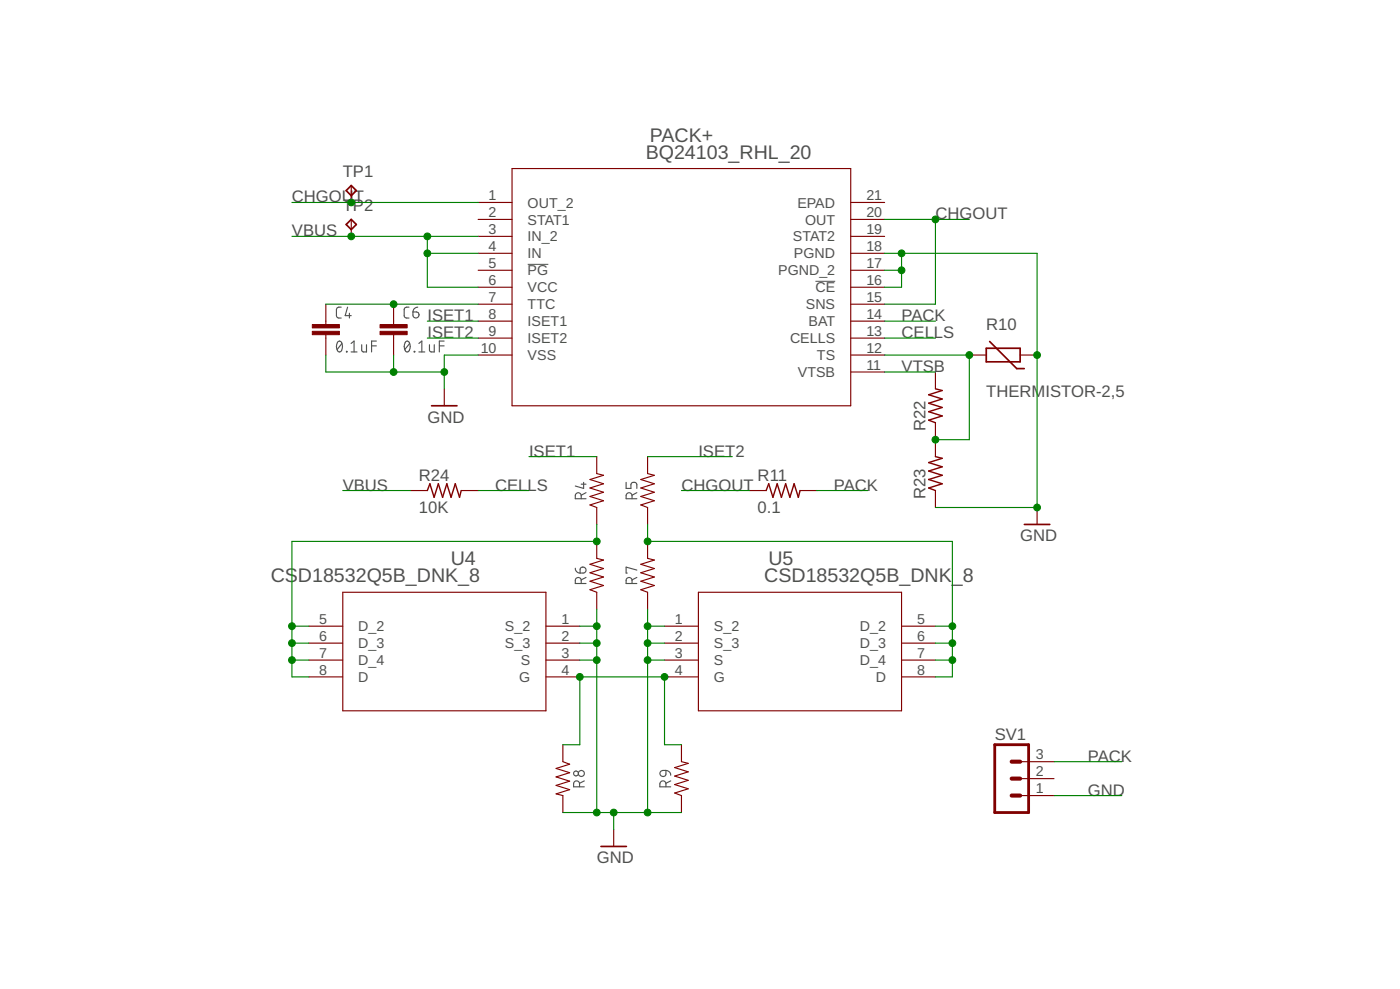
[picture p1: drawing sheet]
<svg xmlns="http://www.w3.org/2000/svg" width="210mm" height="148mm" viewBox="0 0 210 148" stroke-linecap="round" stroke-linejoin="round" font-family="sans-serif">
<g fill="none" stroke="#505050" stroke-width=".17">
<path d="M50.7 51.2l.2-.1a.97 .97 0 0 1 0 1.6l-.3-.2a1.26 1.26 0 0 1 .1-1.3zM51.2 46l-.5 .1-.3 .3 .1 1 .2 .2h.5M51.3 51.5l-.8 .9M51.9 52.6l.1 .1zM52.1 46l-.3 1.3h.9M52.4 46.9v.7M52.6 52.7h.9M52.6 51.5l.5-.4v1.6M54.2 51.6l.1 1 .2 .1h.4v-1.1M55.7 51.8h.7M56.4 51.1h-.7v1.6M60.8 51.2l.4-.1a1.12 1.12 0 0 1 0 1.6 .32 .32 0 0 1-.5-.2 1.26 1.26 0 0 1 .1-1.3z"/>
<path d="M61.3 46l-.5 .1-.2 .3v1l.2 .2h.5M61.4 51.5l-.7 .9M61.9 46.7h.5a.45 .45 0 0 1 .4 .5 .45 .45 0 0 1-.4 .4 .45 .45 0 0 1-.5-.4zM62.1 52.6l.1 .1zM62.6 46a.74 .74 0 0 0-.7 .7M62.8 52.7h.9M62.8 51.5l.4-.4v1.6M64.4 51.6v1l.3 .1h.4v-1.1M65.9 51.8h.7M66.6 51.1h-.7v1.6M87.1 74.7v-.4a.44 .44 0 0 0-.4-.5 .44 .44 0 0 0-.4 .5v.4h1.6M87.1 72.5h.8"/>
<path d="M87.5 72.3v.9l-1.2-.4M87.9 73.8l-.8 .4M93.9 72.3v.9h.7v-.6a.45 .45 0 0 1 .4-.3 .45 .45 0 0 1 .5 .3v.6M94.8 74.7v-.4a.44 .44 0 0 0-.5-.5 .44 .44 0 0 0-.4 .5v.4h1.6M95.5 73.8l-.7 .4M86.3 85.1a.7 .7 0 0 0 .7 .8M87.1 85.1a.46 .46 0 0 1 .7 .1 .46 .46 0 0 1-.4 .7h-.4zM87.1 87.4v-.4a.44 .44 0 0 0-.4-.5 .44 .44 0 0 0-.4 .5v.4h1.6M87.9 86.5l-.8 .4M94.8 87.4v-.4a.44 .44 0 0 0-.5-.5 .44 .44 0 0 0-.4 .5v.4h1.6M95.5 85.4l-1.6-.4v.9h.1M95.5 86.5l-.7 .4"/>
<path d="M86.9 117.9v-.5a.44 .44 0 0 0-.5-.4 .44 .44 0 0 0-.4 .4v.5h1.6M87.6 117l-.7 .3M99.1 115.5l.7-.1v.6a.46 .46 0 0 1-.6 .3 .46 .46 0 0 1-.1-.8zM99.8 117.9v-.5a.46 .46 0 0 0-.4-.4 .46 .46 0 0 0-.5 .4v.5h1.7M99.8 115.4a.74 .74 0 0 1 .8 .7M100.6 117l-.8 .3"/>
<circle cx="86.4" cy="115.9" r=".37"/>
<circle cx="87.2" cy="115.9" r=".46"/>
</g>
<path d="M79.1 39.6h3.1M122.3 42.1h2.9" fill="none" stroke="#505050" stroke-width=".15"/>
<g fill="none" stroke="#800000" stroke-width=".17">
<path d="M52.7 27.8v2.5M52.7 32.9v2.5M71.7 30.3h5.1M71.7 32.9h5.1M71.7 35.4h5.1M71.7 38h5.1M76.8 25.3h50.8v35.5h-50.8zM127.6 30.3h5M127.6 32.9h5M127.6 35.4h5M127.6 38h5M48.9 45.6v3"/>
<path d="M48.9 50.1v3.1M59 45.6v3M59 50.1v3.1M66.6 58.3v2.5M71.7 40.5h5.1M71.7 43h5.1M71.7 45.6h5.1M71.7 48.1h5.1M71.7 50.7h5.1M71.7 53.2h5.1M127.6 40.5h5M127.6 43h5"/>
<path d="M127.6 45.6h5M127.6 48.1h5M127.6 50.7h5M127.6 53.2h5M127.6 55.7h5M140.3 55.7v2.6M145.3 53.2h2.6M153 53.2h2.5M61.6 73.5h2.5M69.2 73.5h2.5M89.5 68.4v2.6l1 .2-2 .6 2 .7-2 .6 2 .6-2 .7 2 .6-2 .6 1 .4v2.6M97.1 68.4v2.6l1 .2-2 .6 2 .7-2 .6 2 .6-2 .7 2 .6-2 .6 1 .4v2.6"/>
<path d="M112.3 73.5h2.6M120 73.5h2.5M140.3 63.3v5.1M140.3 73.5v2.5M155.5 76v2.6M46.3 93.8h5.1M46.3 96.4h5.1M46.3 98.9h5.1M51.4 88.7h30.5v17.8h-30.5zM81.9 93.8h5M81.9 96.4h5M81.9 98.9h5"/>
<path d="M89.5 81.1v2.6l1 .2-2 .6 2 .7-2 .6 2 .6-2 .7 2 .6-2 .6 1 .4v2.6M97.1 81.1v2.6l1 .2-2 .6 2 .7-2 .6 2 .6-2 .7 2 .6-2 .6 1 .4v2.6M99.6 93.8h5.1M99.6 96.4h5.1M99.6 98.9h5.1M104.7 88.7h30.5v17.8h-30.5zM135.2 93.8h5.1M135.2 96.4h5.1M135.2 98.9h5.1M46.3 101.4h5.1M81.9 101.4h5M84.4 111.6v2.5l1 .4-2 .6 2 .7-2 .6 2 .6-2 .7 2 .6-2 .6 1 .3v2.5"/>
<path d="M99.6 101.4h5.1M102.2 111.6v2.5l1 .3-2 .6 2 .6-2 .7 2 .6-2 .6 2 .7-2 .6 1 .4v2.5M135.2 101.4h5.1M153 119.2h5M153 116.6h5M153 114.1h5M92 124.3v2.5"/>
</g>
<path d="M51.9 28.6l.8-.8 .7 .8-.7 .7zM51.9 33.6l.8-.7 .7 .7-.7 .8zM147.9 52.2h5.1v2h-5.1zM148.4 51.2l4 4h1.2M64.7 60.8h3.8M153.6 78.6h3.8M90.1 126.8h3.8" fill="none" stroke="#800000" stroke-width=".25"/>
<g fill="#800000" stroke="#800000" stroke-width=".15">
<path d="M46.8 49.6h4.1v.5h-4.1z"/>
<path d="M46.8 48.6h4.1v.5h-4.1z"/>
<path d="M57 49.6h4v.5h-4z"/>
<path d="M57 48.6h4v.5h-4z"/>
</g>
<path d="M149.1 111.6h5.1v10.1h-5.1z" fill="none" stroke="#800000" stroke-width=".42"/>
<path d="M151.7 114.1h1.3M151.7 116.6h1.3M151.7 119.2h1.3" fill="none" stroke="#800000" stroke-width=".61"/>
<path d="M140.3 58.3l1 .2-2.1 .6 2.1 .7-2.1 .6 2.1 .6-2.1 .7 2.1 .6-2.1 .6 1.1 .4M64.1 73.5l.4-1 .6 2 .6-2 .7 2 .6-2 .6 2 .7-2 .6 2 .3-1M114.9 73.5l.4-1 .6 2 .6-2 .7 2 .6-2 .6 2 .7-2 .6 2 .3-1M140.3 68.4l1 .3-2.1 .6 2.1 .6-2.1 .7 2.1 .6-2.1 .6 2.1 .7-2.1 .6 1.1 .4" fill="none" stroke="#800000" stroke-width=".21"/>
<g fill="none" stroke="#008000" stroke-width=".17">
<path d="M43.8 35.4h27.9M43.8 30.3h27.9M64.1 38h7.6M64.1 35.4v7.6h7.6M132.6 38h22.9v38h-15.2M132.6 32.9h12.7M135.2 38v5h-2.6M140.3 32.9v12.7h-7.7M48.9 45.6h22.8M48.9 53.2v2.5h17.7M59 53.2v2.5M64.1 48.1h7.6"/>
<path d="M64.1 50.7h7.6M71.7 53.2h-5.1v5.1M132.6 53.2h12.7v12.7h-5M132.6 55.7h7.7M132.6 40.5h2.6M132.6 48.1h7.7M132.6 50.7h7.7M51.4 73.5h10.2M71.7 73.5h7.6M79.3 68.4h10.2M89.5 78.6v2.5h-45.7v20.3h2.5M97.1 78.6v2.5h45.7v20.3h-2.5"/>
<path d="M97.1 68.4h12.7M102.2 73.5h10.1M122.5 73.5h7.6M43.8 93.8h2.5M43.8 96.4h2.5M43.8 98.9h2.5M86.9 93.8h2.6M86.9 96.4h2.6M86.9 98.9h2.6M89.5 91.3v30.4M97.1 91.3v30.4M97.1 93.8h2.5"/>
<path d="M97.1 96.4h2.5M97.1 98.9h2.5M140.3 93.8h2.5M140.3 96.4h2.5M140.3 98.9h2.5M84.4 111.6h2.5v-10.2h12.7v10.2h2.6M158 119.2h10.2M158 114.1h10.2M84.4 121.7h17.8M92 121.7v2.6"/>
</g>
<g fill="#008000" stroke="#008000" stroke-width=".15">
<circle cx="64.1" cy="35.4" r=".51"/>
<circle cx="64.1" cy="38" r=".51"/>
<circle cx="52.7" cy="35.4" r=".51"/>
<circle cx="59" cy="45.6" r=".51"/>
<circle cx="59" cy="55.7" r=".51"/>
<circle cx="66.6" cy="55.7" r=".51"/>
<circle cx="89.5" cy="121.7" r=".51"/>
<circle cx="97.1" cy="121.7" r=".51"/>
<circle cx="92" cy="121.7" r=".51"/>
<circle cx="97.1" cy="93.8" r=".51"/>
<circle cx="97.1" cy="96.4" r=".51"/>
<circle cx="97.1" cy="98.9" r=".51"/>
<circle cx="89.5" cy="93.8" r=".51"/>
<circle cx="89.5" cy="96.4" r=".51"/>
<circle cx="89.5" cy="98.9" r=".51"/>
<circle cx="135.2" cy="40.5" r=".51"/>
<circle cx="135.2" cy="38" r=".51"/>
<circle cx="155.5" cy="53.2" r=".51"/>
<circle cx="155.5" cy="76" r=".51"/>
<circle cx="89.5" cy="81.1" r=".51"/>
<circle cx="43.8" cy="98.9" r=".51"/>
<circle cx="43.8" cy="96.4" r=".51"/>
<circle cx="43.8" cy="93.8" r=".51"/>
<circle cx="86.9" cy="101.4" r=".51"/>
<circle cx="99.6" cy="101.4" r=".51"/>
<circle cx="142.8" cy="98.9" r=".51"/>
<circle cx="142.8" cy="96.4" r=".51"/>
<circle cx="142.8" cy="93.8" r=".51"/>
<circle cx="97.1" cy="81.1" r=".51"/>
<circle cx="52.7" cy="30.3" r=".51"/>
<circle cx="140.3" cy="32.9" r=".51"/>
<circle cx="140.3" cy="65.9" r=".51"/>
<circle cx="145.3" cy="53.2" r=".51"/>
</g>
<g font-size="2.9" fill="#505050">
<text x="96.8" y="23.8">BQ24103_RHL_20</text>
<text x="97.4" y="21.2">PACK+</text>
<text x="40.6" y="87.2">CSD18532Q5B_DNK_8</text>
<text x="67.6" y="84.7">U4</text>
<text x="114.6" y="87.2">CSD18532Q5B_DNK_8</text>
<text x="115.2" y="84.7">U5</text>
</g>
<g font-size="2.5" fill="#505050">
<text x="51.4" y="26.5">TP1</text>
<text x="43.8" y="35.4">VBUS</text>
<text x="43.8" y="30.3">CHGOUT</text>
<text x="51.4" y="31.6">TP2</text>
<text x="140.3" y="32.9">CHGOUT</text>
<text x="64.1" y="48.1">ISET1</text>
<text x="64.1" y="50.6">ISET2</text>
<text x="135.2" y="48.1">PACK</text>
<text x="135.2" y="50.6">CELLS</text>
<text x="147.9" y="49.4">R10</text>
<text x="135.2" y="55.7">VTSB</text>
<text x="147.9" y="59.5">THERMISTOR-2,5</text>
<text x="64.1" y="63.3">GND</text>
<text x="138.8" y="64.6" transform="rotate(-90 138.8 64.6)">R22</text>
<text x="62.8" y="72">R24</text>
<text x="79.3" y="68.4">ISET1</text>
<text x="104.7" y="68.4">ISET2</text>
<text x="113.6" y="72">R11</text>
<text x="51.4" y="73.5">VBUS</text>
<text x="62.8" y="76.8">10K</text>
<text x="74.2" y="73.5">CELLS</text>
<text x="102.2" y="73.5">CHGOUT</text>
<text x="113.6" y="76.8">0.1</text>
<text x="125" y="73.5">PACK</text>
<text x="138.8" y="74.8" transform="rotate(-90 138.8 74.8)">R23</text>
<text x="152.9" y="81.1">GND</text>
<text x="149.1" y="110.8">SV1</text>
<text x="163.1" y="119.2">GND</text>
<text x="163.1" y="114.1">PACK</text>
<text x="89.5" y="129.3">GND</text>
</g>
<g font-size="2.1" fill="#505050">
<text x="73.3" y="30">1</text>
<text x="129.9" y="30">21</text>
<text x="73.3" y="32.5">2</text>
<text x="73.3" y="35.1">3</text>
<text x="79.1" y="31.1">OUT_2</text>
<text x="79.1" y="33.6">STAT1</text>
<text x="119.5" y="31.1">EPAD</text>
<text x="120.7" y="33.6">OUT</text>
<text x="129.9" y="35.1">19</text>
<text x="129.9" y="32.5">20</text>
<text x="73.3" y="37.6">4</text>
<text x="73.3" y="40.1">5</text>
<text x="79.1" y="36.2">IN_2</text>
<text x="79.1" y="38.7">IN</text>
<text x="79.1" y="41.3">PG</text>
<text x="116.7" y="41.3">PGND_2</text>
<text x="118.9" y="36.2">STAT2</text>
<text x="119" y="38.7">PGND</text>
<text x="129.9" y="40.1">17</text>
<text x="129.9" y="37.6">18</text>
<text x="73.3" y="42.7">6</text>
<text x="73.3" y="45.2">7</text>
<text x="73.3" y="47.7">8</text>
<text x="79.1" y="43.8">VCC</text>
<text x="79.1" y="46.3">TTC</text>
<text x="120.8" y="46.3">SNS</text>
<text x="122.3" y="43.8">CE</text>
<text x="129.9" y="47.7">14</text>
<text x="129.9" y="45.2">15</text>
<text x="129.9" y="42.7">16</text>
<text x="72.1" y="52.8">10</text>
<text x="73.3" y="50.3">9</text>
<text x="79.1" y="48.9">ISET1</text>
<text x="79.1" y="51.4">ISET2</text>
<text x="79.1" y="53.9">VSS</text>
<text x="118.4" y="51.4">CELLS</text>
<text x="121.2" y="48.9">BAT</text>
<text x="122.5" y="53.9">TS</text>
<text x="129.9" y="52.8">12</text>
<text x="129.9" y="50.3">13</text>
<text x="119.6" y="56.5">VTSB</text>
<text x="129.9" y="55.4">11</text>
<text x="47.9" y="93.4">5</text>
<text x="47.9" y="96">6</text>
<text x="53.7" y="94.6">D_2</text>
<text x="75.7" y="94.6">S_2</text>
<text x="84.2" y="93.4">1</text>
<text x="84.2" y="96">2</text>
<text x="101.2" y="93.4">1</text>
<text x="101.2" y="96">2</text>
<text x="107" y="94.6">S_2</text>
<text x="128.9" y="94.6">D_2</text>
<text x="137.5" y="93.4">5</text>
<text x="137.5" y="96">6</text>
<text x="47.9" y="98.5">7</text>
<text x="47.9" y="101.1">8</text>
<text x="53.7" y="97.1">D_3</text>
<text x="53.7" y="99.6">D_4</text>
<text x="75.7" y="97.1">S_3</text>
<text x="78.1" y="99.6">S</text>
<text x="84.2" y="98.5">3</text>
<text x="84.2" y="101.1">4</text>
<text x="101.2" y="98.5">3</text>
<text x="101.2" y="101.1">4</text>
<text x="107" y="97.1">S_3</text>
<text x="107" y="99.6">S</text>
<text x="128.9" y="97.1">D_3</text>
<text x="128.9" y="99.6">D_4</text>
<text x="137.5" y="98.5">7</text>
<text x="137.5" y="101.1">8</text>
<text x="53.7" y="102.2">D</text>
<text x="77.8" y="102.2">G</text>
<text x="107" y="102.2">G</text>
<text x="131.3" y="102.2">D</text>
<text x="155.3" y="113.8">3</text>
<text x="155.3" y="118.8">1</text>
<text x="155.3" y="116.3">2</text>
</g>
</svg>
